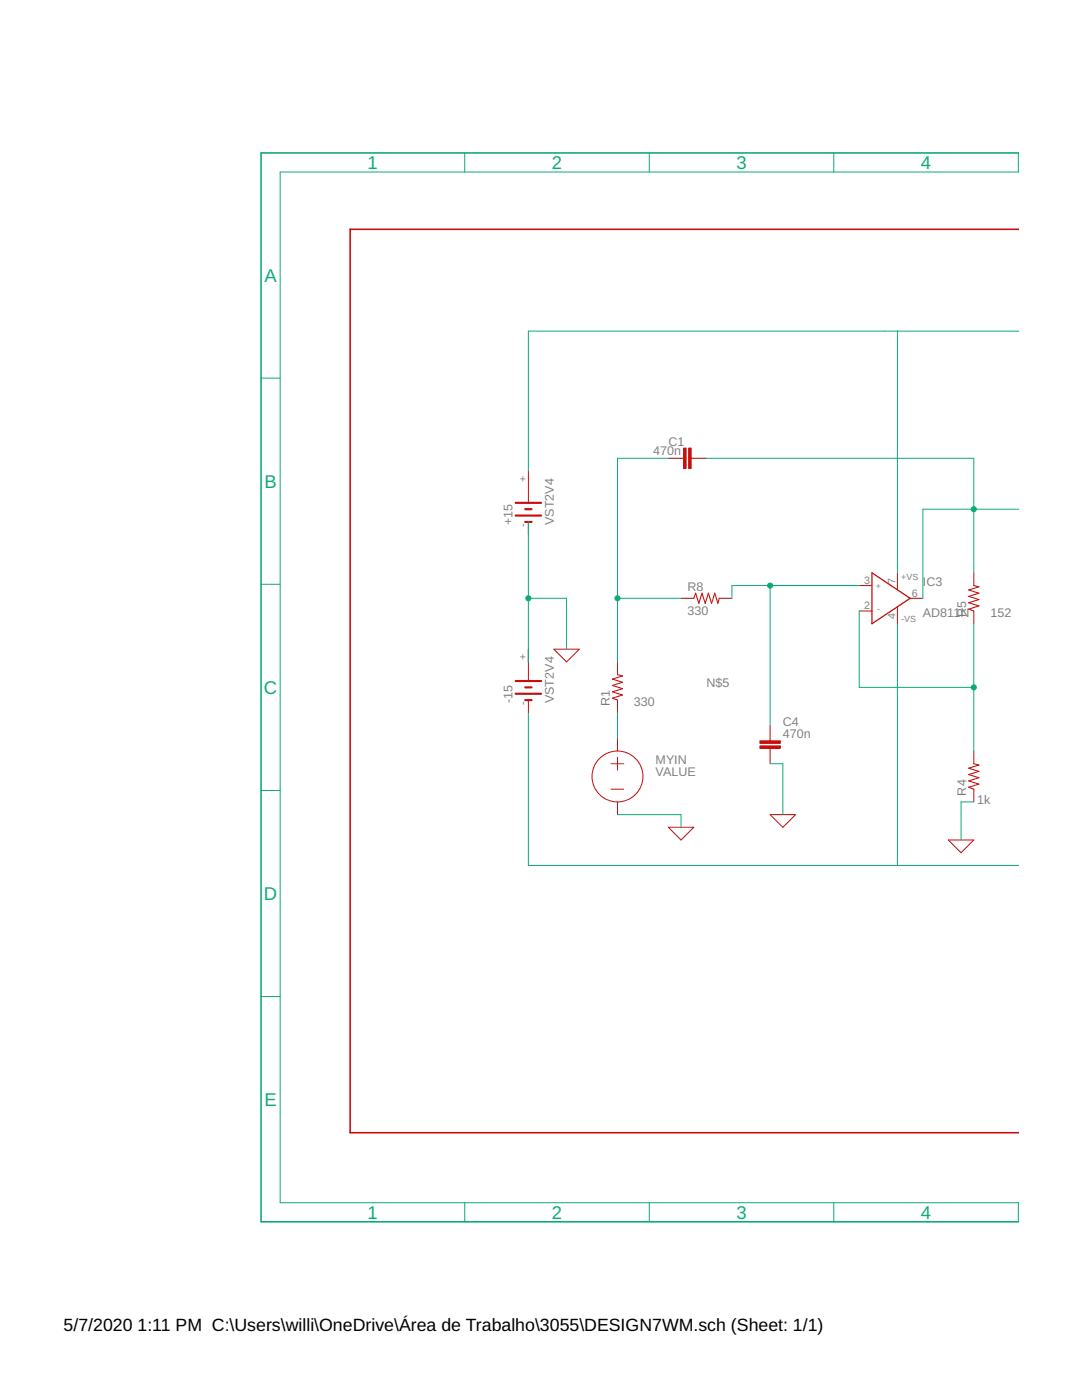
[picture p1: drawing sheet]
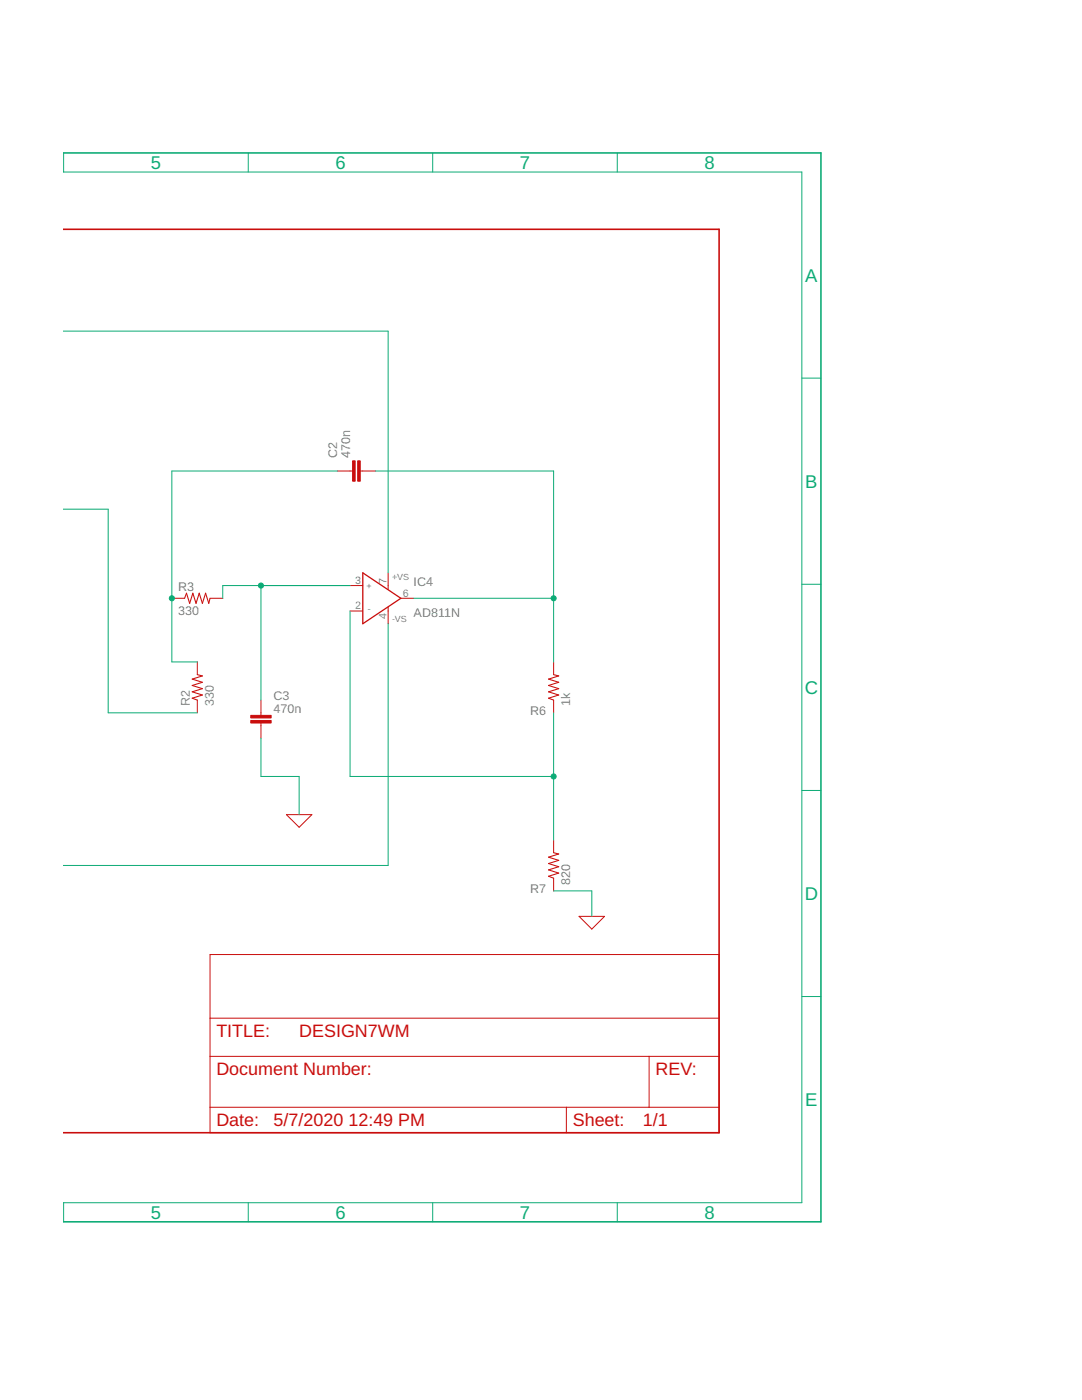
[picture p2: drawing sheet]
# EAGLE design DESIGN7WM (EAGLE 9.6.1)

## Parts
+15  VST2V4  [VST2]
-15  VST2V4  [VST2]
C1  470n  C  (no package)
C2  470n  C  (no package)
C3  470n  C  (no package)
C4  470n  C  (no package)
IC3  AD811N  [DIL08]
IC4  AD811N  [DIL08]
MYIN  0V  VOLTAGE  (no package)
R1  330  R-US_VTA52  [VTA52]
R2  330  R-US_VTA52  [VTA52]
R3  330  R-US_VTA52  [VTA52]
R4  1k  R-US_VTA52  [VTA52]
R5  152  R-US_VTA52  [VTA52]
R6  1k  R-US_VTA52  [VTA52]
R7  820  R-US_VTA52  [VTA52]
R8  330  R-US_VTA52  [VTA52]

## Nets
0: +15.- -15.+ -15.+@1(+) C3.2 C4.2 MYIN.- R4.1 R7.1 ; supply symbol labelled GND
N$1: C4.1 IC3.3(IN+) R8.2
N$2: -15.- IC3.4(-VS) IC4.4(-VS)
N$3: +15.+ IC3.7(+VS) IC4.7(+VS)
N$4: C1.1 R1.2 R8.1
N$5: MYIN.+ R1.1
N$6: C3.1 IC4.3(IN+) R3.2
N$7: IC4.2(IN-) R6.1 R7.2
N$8: IC3.2(IN-) R4.2 R5.1
N$9: C1.2 IC3.6(OUT) R2.1 R5.2
N$11: C2.2 IC4.6(OUT) R6.2
N$12: C2.1 R2.2 R3.1
Unconnected: +15.+@1(+)
